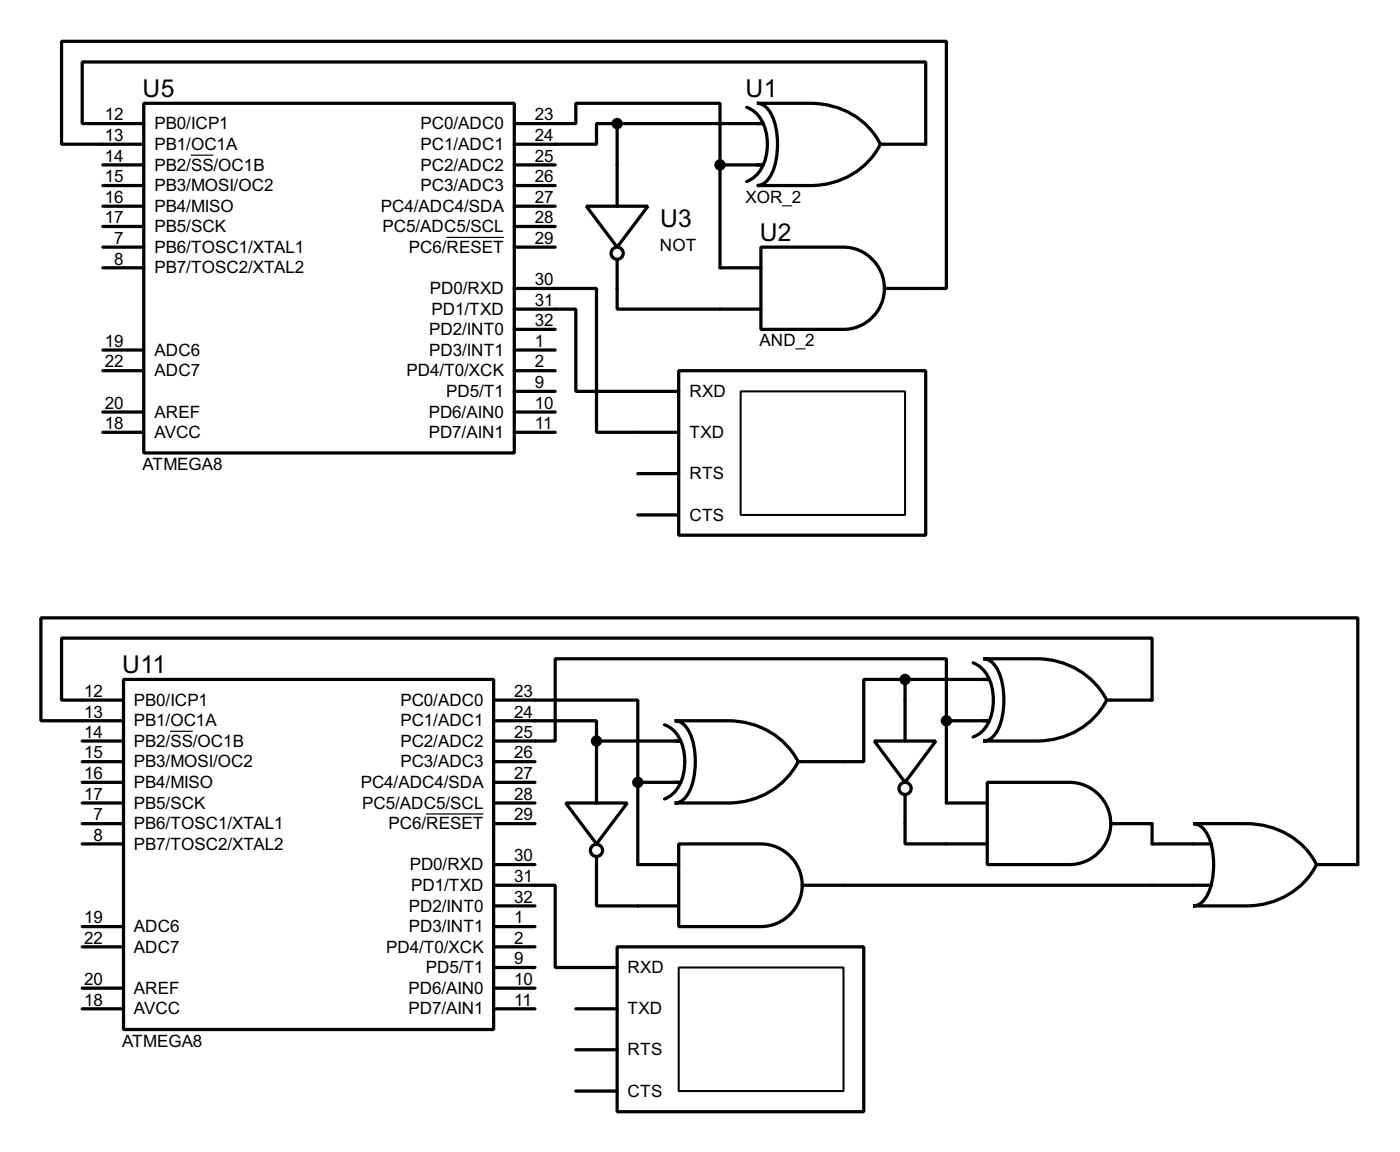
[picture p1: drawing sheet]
<svg xmlns="http://www.w3.org/2000/svg" width="173mm" height="142mm" viewBox="0 0 173 142" stroke-linecap="round" stroke-linejoin="round" font-family="sans-serif">
<g fill="none" stroke="#000" stroke-width=".4">
<path d="M17.8 12.8h45.7v43.1h-45.7zM17.8 15.3h-7.6v-7.6h104.1v10.1h-5.6M17.8 17.8h-10.2v-12.7h109.3v30.5h-7.7M63.5 15.3h7.6v-2.5h17.8v7.6M76.2 15.3h-2.5v2.5h-10.2M76.2 15.3v10.2M76.2 15.3h18M92.2 13.3a4.1 4.1 0 0 1 2.5 3.7 5.2 5.2 0 0 1-2 5.1l-.5 .3M93.5 12.8h6.6a9.5 9.5 0 0 1 8.6 5 9.5 9.5 0 0 1-8.6 5.1h-6.6a2.2 2.2 0 0 0 1.8-1.5 9.6 9.6 0 0 0 0-7.2 2.19 2.19 0 0 0-1.8-1.4zM12.7 20.4h5.1M12.7 33.1h5.1M12.7 22.9h5.1"/>
<path d="M12.7 25.5h5.1M12.7 28h5.1M12.7 30.5h5.1M63.5 38.2h7.6v10.1h12.7M63.5 35.6h10.2v17.8h10.1M63.5 20.4h5.1M63.5 22.9h5.1M63.5 25.5h5.1M63.5 28h5.1M63.5 30.5h5.1M72.4 25.5h7.6l-3.8 5zM76.2 32.1v6.1h17.8"/>
<path d="M88.9 20.4v12.7h5.1M88.9 20.4h5.3M94 30.5h10.2a5.1 5.1 0 0 1 5 5.1 5.1 5.1 0 0 1-5 5.1h-10.2zM12.7 43.2h5.1M12.7 45.8h5.1M12.7 50.9h5.1M12.7 53.4h5.1M63.5 40.7h5.1M63.5 43.2h5.1M63.5 45.8h5.1M63.5 48.3h5.1M63.5 50.9h5.1"/>
<path d="M63.5 53.4h5.1M78.8 58.5h5M83.8 45.8h30.5v20.3h-30.5zM78.8 63.6h5M10.2 91.5h5.1M10.2 96.6h5.1M10.2 94h5.1M10.2 99.1h5.1M15.3 83.9h45.7v43.2h-45.7zM15.3 86.4h-7.7v-7.6h134.7v7.6h-5.6M15.3 89h-10.2v-12.7h162.6v30.4h-5.1M61 89h12.7v2.5"/>
<path d="M61 86.4h17.8v10.2M61 96.6h5.1M61 94h5.1M61 99.1h5.1M69.9 99.1h7.6l-3.8 5.1zM73.7 91.5v7.6M73.7 91.5h10.4M78.8 96.6v10.1h5M78.8 96.6h5.3M82.1 89.5a4 4 0 0 1 2.4 3.7 5.3 5.3 0 0 1-1.9 5.1l-.5 .3M83.3 89h6.6a9.6 9.6 0 0 1 8.7 5 9.6 9.6 0 0 1-8.7 5.1h-6.6a2.2 2.2 0 0 0 1.9-1.5 9.6 9.6 0 0 0 0-7.2 2.19 2.19 0 0 0-1.9-1.4zM108 91.5h7.6l-3.8 5.1z"/>
<path d="M111.8 98.1v6.1h10.1M111.8 83.9h-5.1v10.1h-8.1M111.8 83.9v7.6M111.8 83.9h10.4M116.9 89v-7.7h-48.3v10.2h-7.6M116.9 89v10.1h5M116.9 89h5.3M120.2 81.8a4.2 4.2 0 0 1 2.4 3.8 5.7 5.7 0 0 1-1.4 4.8l-1 .6M121.4 81.3h6.6a9.6 9.6 0 0 1 8.7 5.1 9.6 9.6 0 0 1-8.7 5.1h-6.6a2.19 2.19 0 0 0 1.9-1.5 9.6 9.6 0 0 0 0-7.2 2.2 2.2 0 0 0-1.9-1.5zM121.9 96.6h10.2a5.1 5.1 0 0 1 5.1 5 5.1 5.1 0 0 1-5.1 5.1h-10.2zM10.2 104.2h5.1M10.2 101.7h5.1"/>
<path d="M10.2 114.4h5.1M10.2 116.9h5.1M61 109.3h7.6v10.1h7.6M61 106.7h5.1M61 111.8h5.1M61 101.7h5.1M61 114.4h5.1M61 116.9h5.1M61 119.4h5.1M73.7 105.7v6.1h10.1M76.2 116.9h30.5v20.3h-30.5zM83.8 104.2h10.2a5.1 5.1 0 0 1 5.1 5.1 5.1 5.1 0 0 1-5.1 5.1h-10.2z"/>
<path d="M99.1 109.3h50.5M137.2 101.7h5.1v2.5h7.3M147.3 101.7h6.6a9.5 9.5 0 0 1 8.7 5 9.5 9.5 0 0 1-8.7 5.1h-6.6a2.2 2.2 0 0 0 1.9-1.5 9.6 9.6 0 0 0 0-7.2 2.19 2.19 0 0 0-1.9-1.4zM10.2 122h5.1M10.2 124.5h5.1M61 122h5.1M61 124.5h5.1M71.1 124.5h5.1M71.1 129.6h5.1M71.1 134.7h5.1"/>
<circle cx="76.2" cy="31.3" r=".75"/>
<circle cx="111.7" cy="97.3" r=".75"/>
<circle cx="73.6" cy="105" r=".75"/>
</g>
<g fill="#000">
<circle cx="88.9" cy="20.4" r=".2"/>
<circle cx="78.8" cy="96.6" r=".2"/>
<circle cx="116.9" cy="89" r=".2"/>
</g>
<g fill="#000" stroke="#000" stroke-width=".4">
<circle cx="76.2" cy="15.3" r=".5"/>
<circle cx="88.9" cy="20.4" r=".5"/>
<circle cx="73.6" cy="91.5" r=".5"/>
<circle cx="78.7" cy="96.6" r=".5"/>
<circle cx="111.7" cy="83.9" r=".5"/>
<circle cx="116.8" cy="89" r=".5"/>
</g>
<path d="M23.6 19.2h2.8M55.1 29.3h7.1M21 90.3h2.8M52.6 100.5h7.1" fill="none" stroke="#000" stroke-width=".15"/>
<path d="M91.5 48.3h20.3v15.3h-20.3zM83.8 119.4h20.4v15.3h-20.4z" fill="none" stroke="#000" stroke-width=".25"/>
<g font-size="3.4">
<text x="17.6" y="12">U5</text>
<text x="92.1" y="12">U1</text>
<text x="81.5" y="28">U3</text>
<text x="93.8" y="29.7">U2</text>
<text x="15.1" y="83.1">U11</text>
</g>
<g font-size="2.4">
<text x="13" y="14.8">12</text>
<text x="13" y="17.4">13</text>
<text x="19.1" y="15.9">PB0/ICP1</text>
<text x="51.9" y="15.9">PC0/ADC0</text>
<text x="66.1" y="14.8">23</text>
<text x="66.1" y="17.4">24</text>
<text x="13" y="19.9">14</text>
<text x="13" y="22.5">15</text>
<text x="19.1" y="18.5">PB1/OC1A</text>
<text x="19.1" y="21">PB2/SS/OC1B</text>
<text x="19.1" y="23.6">PB3/MOSI/OC2</text>
<text x="51.9" y="18.5">PC1/ADC1</text>
<text x="51.9" y="21">PC2/ADC2</text>
<text x="51.9" y="23.6">PC3/ADC3</text>
<text x="66.1" y="19.9">25</text>
<text x="66.1" y="22.5">26</text>
<text x="13" y="25">16</text>
<text x="13" y="27.5">17</text>
<text x="19.1" y="26.1">PB4/MISO</text>
<text x="19.1" y="28.6">PB5/SCK</text>
<text x="47" y="26.1">PC4/ADC4/SDA</text>
<text x="47.2" y="28.6">PC5/ADC5/SCL</text>
<text x="66.1" y="25">27</text>
<text x="66.1" y="27.5">28</text>
<text x="92" y="25">XOR_2</text>
<text x="14.1" y="30.1">7</text>
<text x="14.1" y="32.6">8</text>
<text x="19.1" y="31.2">PB6/TOSC1/XTAL1</text>
<text x="19.1" y="33.8">PB7/TOSC2/XTAL2</text>
<text x="50.5" y="31.2">PC6/RESET</text>
<text x="66.1" y="30.1">29</text>
<text x="66.1" y="35.2">30</text>
<text x="81.5" y="31">NOT</text>
<text x="53" y="41.3">PD2/INT0</text>
<text x="53.1" y="36.3">PD0/RXD</text>
<text x="53.3" y="38.8">PD1/TXD</text>
<text x="66.1" y="37.7">31</text>
<text x="66.1" y="40.2">32</text>
<text x="13" y="45.4">22</text>
<text x="13" y="42.8">19</text>
<text x="19.1" y="46.5">ADC7</text>
<text x="19.1" y="43.9">ADC6</text>
<text x="50.2" y="46.5">PD4/T0/XCK</text>
<text x="53" y="43.9">PD3/INT1</text>
<text x="66.1" y="42.8">1</text>
<text x="66.1" y="45.4">2</text>
<text x="66.1" y="47.9">9</text>
<text x="93.8" y="42.7">AND_2</text>
<text x="13" y="50.4">20</text>
<text x="13" y="53">18</text>
<text x="19.1" y="51.5">AREF</text>
<text x="52.9" y="51.5">PD6/AIN0</text>
<text x="55.1" y="49">PD5/T1</text>
<text x="66.1" y="50.4">10</text>
<text x="66.1" y="53">11</text>
<text x="85.1" y="49">RXD</text>
<text x="17.6" y="58">ATMEGA8</text>
<text x="19.1" y="54.1">AVCC</text>
<text x="52.9" y="54.1">PD7/AIN1</text>
<text x="85.1" y="59.2">RTS</text>
<text x="85.1" y="54.1">TXD</text>
<text x="85.1" y="64.3">CTS</text>
<text x="10.4" y="86">12</text>
<text x="10.4" y="88.6">13</text>
<text x="16.5" y="87.1">PB0/ICP1</text>
<text x="16.5" y="89.7">PB1/OC1A</text>
<text x="49.4" y="87.1">PC0/ADC0</text>
<text x="49.4" y="89.7">PC1/ADC1</text>
<text x="63.5" y="86">23</text>
<text x="63.5" y="88.6">24</text>
<text x="10.4" y="91.1">14</text>
<text x="10.4" y="93.6">15</text>
<text x="16.5" y="92.2">PB2/SS/OC1B</text>
<text x="16.5" y="94.7">PB3/MOSI/OC2</text>
<text x="49.4" y="92.2">PC2/ADC2</text>
<text x="49.4" y="94.7">PC3/ADC3</text>
<text x="63.5" y="91.1">25</text>
<text x="63.5" y="93.6">26</text>
<text x="10.4" y="96.2">16</text>
<text x="10.4" y="98.7">17</text>
<text x="11.6" y="101.2">7</text>
<text x="16.5" y="97.3">PB4/MISO</text>
<text x="16.5" y="99.8">PB5/SCK</text>
<text x="44.5" y="97.3">PC4/ADC4/SDA</text>
<text x="44.7" y="99.8">PC5/ADC5/SCL</text>
<text x="63.5" y="101.2">29</text>
<text x="63.5" y="96.2">27</text>
<text x="63.5" y="98.7">28</text>
<text x="11.6" y="103.8">8</text>
<text x="16.5" y="102.4">PB6/TOSC1/XTAL1</text>
<text x="16.5" y="104.9">PB7/TOSC2/XTAL2</text>
<text x="48" y="102.4">PC6/RESET</text>
<text x="50.6" y="107.4">PD0/RXD</text>
<text x="63.5" y="106.3">30</text>
<text x="10.4" y="114">19</text>
<text x="50.5" y="112.5">PD2/INT0</text>
<text x="50.8" y="110">PD1/TXD</text>
<text x="63.5" y="108.9">31</text>
<text x="63.5" y="111.4">32</text>
<text x="63.5" y="114">1</text>
<text x="10.4" y="116.5">22</text>
<text x="16.5" y="117.6">ADC7</text>
<text x="16.5" y="115.1">ADC6</text>
<text x="47.7" y="117.6">PD4/T0/XCK</text>
<text x="50.5" y="115.1">PD3/INT1</text>
<text x="63.5" y="116.5">2</text>
<text x="63.5" y="119">9</text>
<text x="10.4" y="121.6">20</text>
<text x="10.4" y="124.1">18</text>
<text x="16.5" y="122.7">AREF</text>
<text x="16.5" y="125.2">AVCC</text>
<text x="50.4" y="122.7">PD6/AIN0</text>
<text x="50.4" y="125.2">PD7/AIN1</text>
<text x="52.6" y="120.1">PD5/T1</text>
<text x="63.5" y="121.6">10</text>
<text x="63.5" y="124.1">11</text>
<text x="77.5" y="120.1">RXD</text>
<text x="77.5" y="125.2">TXD</text>
<text x="15.1" y="129.2">ATMEGA8</text>
<text x="77.5" y="130.3">RTS</text>
<text x="77.5" y="135.4">CTS</text>
</g>
</svg>
